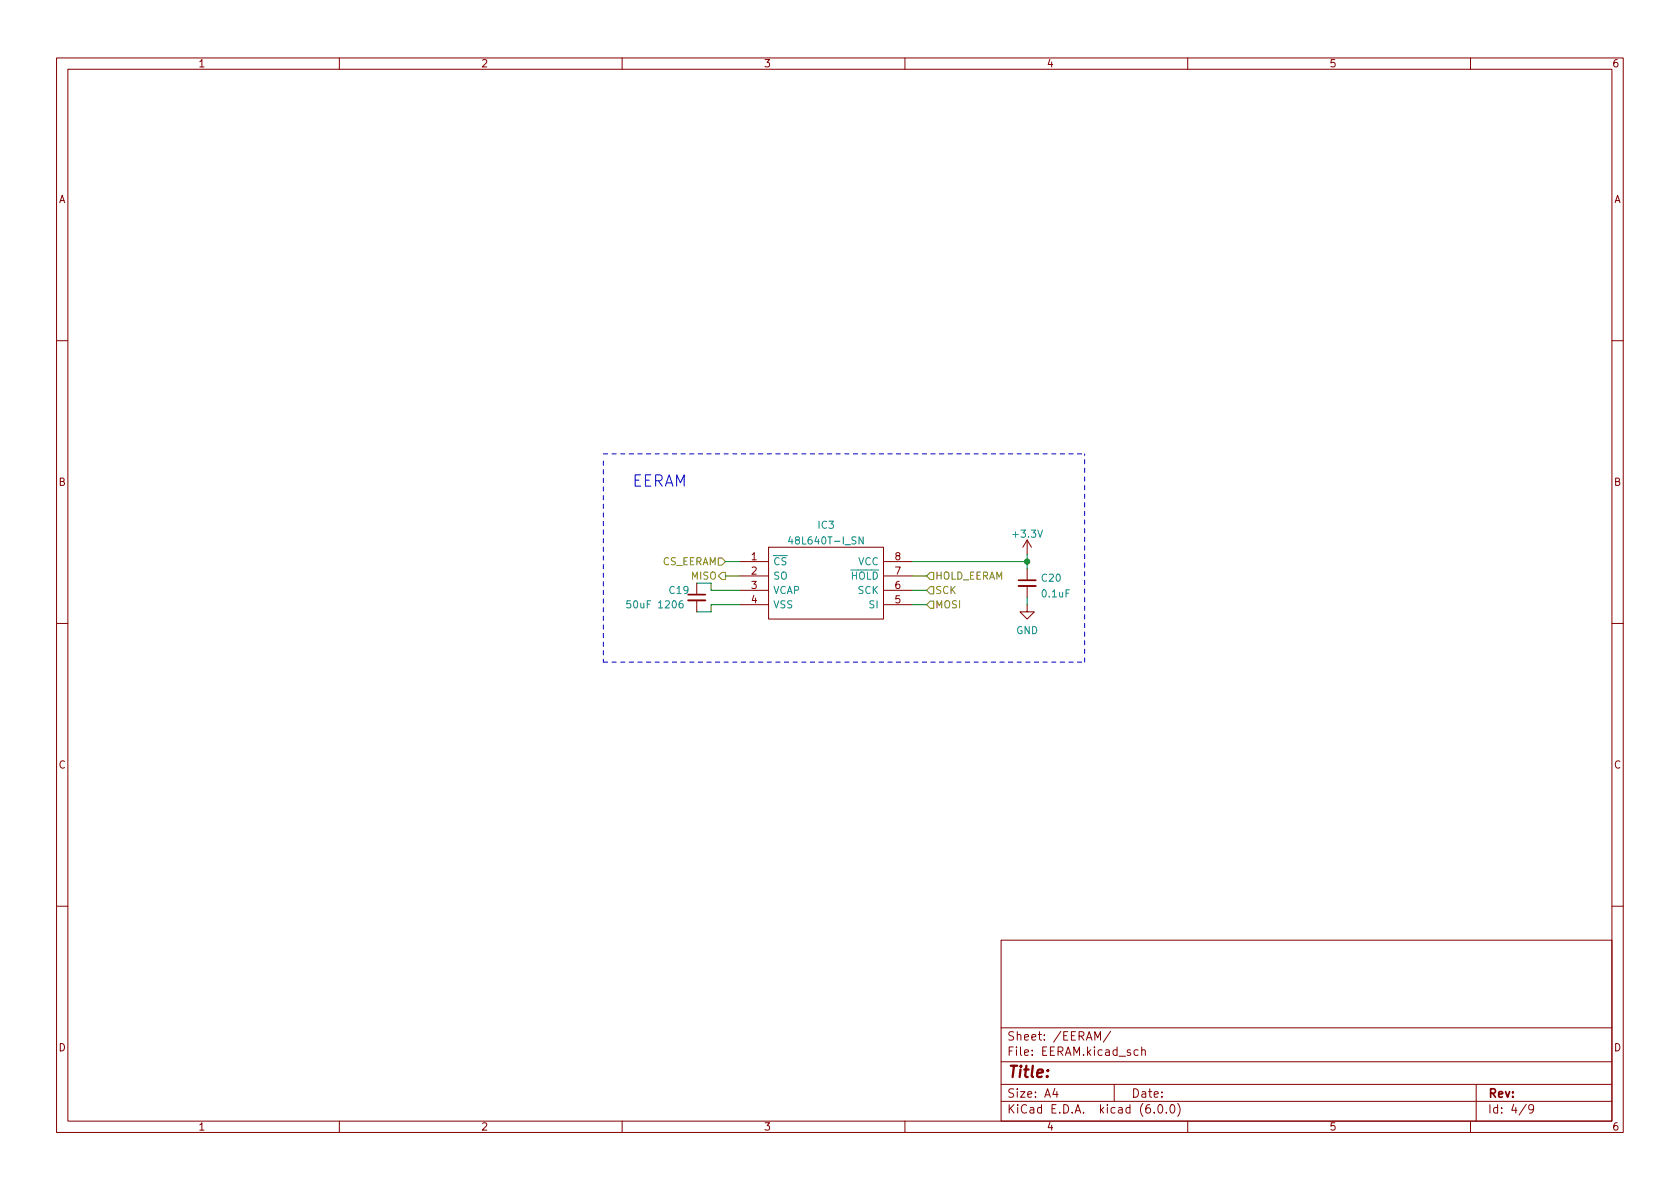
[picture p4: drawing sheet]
<svg xmlns="http://www.w3.org/2000/svg" width="297mm" height="210mm" viewBox="0 0 297 210" stroke-linecap="round" stroke-linejoin="round" font-family="sans-serif">
<g fill="none" stroke="#840000" stroke-width=".18">
<path d="M10 10.2h277v190.1h-277zM12 12.2h273v186.1h-273zM60 10.2v2M110 10.2v2M160 10.2v2M210 10.2v2M260 10.2v2M10 60.2h2M285 60.2h2M130.8 99.3h5.1M135.9 96.8h20.3v12.7h-20.3zM156.2 99.3h5.1"/>
<path d="M181.6 95.5l-.8 1.3M181.6 95.5v2.5M181.6 95.5l.8 1.3M10 110.2h2M123.2 103.1v2.1M123.2 106.2v2M130.8 101.8h5.1M130.8 104.4h5.1M130.8 106.9h5.1M156.2 101.8h5.1M156.2 104.4h5.1M156.2 106.9h5.1"/>
<path d="M181.6 106.9v1.3h1.3l-1.3 1.3-1.3-1.3h1.3M181.6 100.6v2M181.6 103.6v2.1M285 110.2h2M10 160.2h2M177 166.3h108v32h-108zM285 160.2h2M60 198.3v2M110 198.3v2M160 198.3v2M177 194.8h108M177 191.8h108"/>
<path d="M177 187.8h108M177 181.8h108M186.5 192.5l-.4 1h1M186.9 193v1M193.6 183.9v-1.5l.5 1.1 .5-1.1v1.5M196.4 182.4l-1.3 1.9M197 191.8v3M201.2 185.7l-.4-.1-.3 .3v.4l.1 .3h.6M201.9 185.8l.2-.2 .3 .1 .1 .9M201.9 185.1v1.5M204.1 196.7v.1M204.9 195.4l.2-.1a.81 .81 0 0 1 .6 .7 .81 .81 0 0 1-.3 .8h-.2a.81 .81 0 0 1-.6-.6 .81 .81 0 0 1 .3-.8z"/>
<path d="M206.2 196.7v.1M207.1 195.4l.1-.1a.81 .81 0 0 1 .6 .7 .81 .81 0 0 1-.3 .8h-.1a.81 .81 0 0 1-.6-.6 .81 .81 0 0 1 .3-.8zM208.2 195.1a1.72 1.72 0 0 1 0 2.3M210 198.3v2M260 198.3v2M261 191.8v6.5M269.9 195.3l-1.3 1.9M271.2 196l-.3 .3h-.3l-.3-.3 .1-.6 .5-.1 .2 .2a.99 .99 0 0 1-.4 1.3h-.3"/>
</g>
<path d="M121.7 106.2h3M180.1 103.6h3" fill="none" stroke="#840000" stroke-width=".33"/>
<path d="M121.7 105.2h3M180.1 102.6h3" fill="none" stroke="#840000" stroke-width=".3"/>
<path d="M139.7 94.9l-.3 .9h.8M152.6 94.9v1.3l-.7-1.3v1.3M111.5 106.2h-.6l-.1 .6 .2-.1 .4 .1 .1 .2v.4l-.2 .1-.5-.1M120.7 106.2l-.4 .1a.85 .85 0 0 0 0 1.2l.4-.1 .1-.4-.3-.3h-.2l-.2 .3" fill="none" stroke="#008484" stroke-width=".18"/>
<path d="M127 98.7h.6l.7 .6-.7 .6h-.6zM127.6 101.2h.7v1.3h-.7l-.6-.7zM164.5 106.3h.6v1.3h-.6l-.7-.7zM164.5 103.8h.6v1.2h-.6l-.7-.6zM164.5 101.2h.6v1.3h-.6l-.7-.7z" fill="none" stroke="#848400" stroke-width=".18"/>
<path d="M106.7 81.5v35.6M106.7 80.3h85.1M106.7 117.1h85.1M191.8 117.1v-36.8" fill="none" stroke="#0000c2" stroke-width=".18" stroke-dasharray=".8 .8"/>
<path d="M128.3 99.3h2.5M161.3 99.3h20.3M181.6 98v2.6M125.7 103.1v1.3h5.1M128.3 101.8h2.5M130.8 106.9h-5.1v1.3h-2.5M161.3 106.9h2.5M161.3 104.4h2.5M161.3 101.8h2.5M181.6 105.7v1.2" fill="none" stroke="#008400" stroke-width=".18"/>
<circle cx="181.6" cy="99.3" r=".46" fill="#008400" stroke="#008400" stroke-width=".18"/>
<text font-size="2.8" fill="#0000c2" x="111.8" y="86.1">EERAM</text>
<text font-size="2.8" fill="#840000" x="178" y="190.6">Title:</text>
<g font-size="2.1" fill="#840000">
<text x="178" y="184">Sheet: /EERAM/</text>
<text x="178" y="186.7">File: EERAM.kicad_sch</text>
<text x="178" y="196.9">KiCad E.D.A. kicad (6.0.0)</text>
<text x="178" y="194.1">Size: A4</text>
<text x="200" y="194.1">Date:</text>
<text x="263" y="194.1">Rev:</text>
<text x="263" y="196.9">Id: 4/9</text>
</g>
<g font-size="1.8" fill="#840000">
<text x="35" y="11.9">1</text>
<text x="85" y="11.9">2</text>
<text x="135" y="11.9">3</text>
<text x="185" y="11.9">4</text>
<text x="235" y="11.9">5</text>
<text x="285" y="11.9">6</text>
<text x="10.3" y="35.9">A</text>
<text x="285.3" y="35.9">A</text>
<text x="10.3" y="85.9">B</text>
<text x="285.3" y="85.9">B</text>
<text x="132.9" y="99.1">1</text>
<text x="132.9" y="101.6">2</text>
<text x="158.3" y="101.6">7</text>
<text x="158.3" y="99.1">8</text>
<text x="132.9" y="104.1">3</text>
<text x="132.9" y="106.7">4</text>
<text x="158.3" y="106.7">5</text>
<text x="158.3" y="104.1">6</text>
<text x="10.3" y="135.9">C</text>
<text x="285.3" y="135.9">C</text>
<text x="10.3" y="185.9">D</text>
<text x="285.3" y="185.9">D</text>
<text x="35" y="199.9">1</text>
<text x="85" y="199.9">2</text>
<text x="135" y="199.9">3</text>
<text x="185" y="199.9">4</text>
<text x="235" y="199.9">5</text>
<text x="285" y="199.9">6</text>
</g>
<g font-size="1.8" fill="#008484">
<text x="144.7" y="93.5">IC3</text>
<text x="179.3" y="95.1">+3.3V</text>
<text x="136.7" y="99.9">~{CS}</text>
<text x="140.3" y="96.3">48L640T-I_SN</text>
<text x="151.7" y="99.9">VCC</text>
<text x="111.5" y="107.6">50uF 1206</text>
<text x="118.4" y="105">C19</text>
<text x="136.7" y="102.5">SO</text>
<text x="136.7" y="105">VCAP</text>
<text x="136.7" y="107.6">VSS</text>
<text x="149.1" y="102.5">~{HOLD}</text>
<text x="151.7" y="105">SCK</text>
<text x="153.8" y="107.6">SI</text>
<text x="184.2" y="102.9">C20</text>
<text x="184.3" y="105.6">0.1uF</text>
<text x="179.6" y="112.1">GND</text>
</g>
<g font-size="1.8" fill="#848400">
<text x="117" y="99.9">CS_EERAM</text>
<text x="165.3" y="107.6">MOSI</text>
<text x="165.3" y="105">SCK</text>
<text x="165.3" y="102.5">HOLD_EERAM</text>
</g>
<text font-size="1.8" fill="#008400" x="122.3" y="102.5">MISO</text>
</svg>
